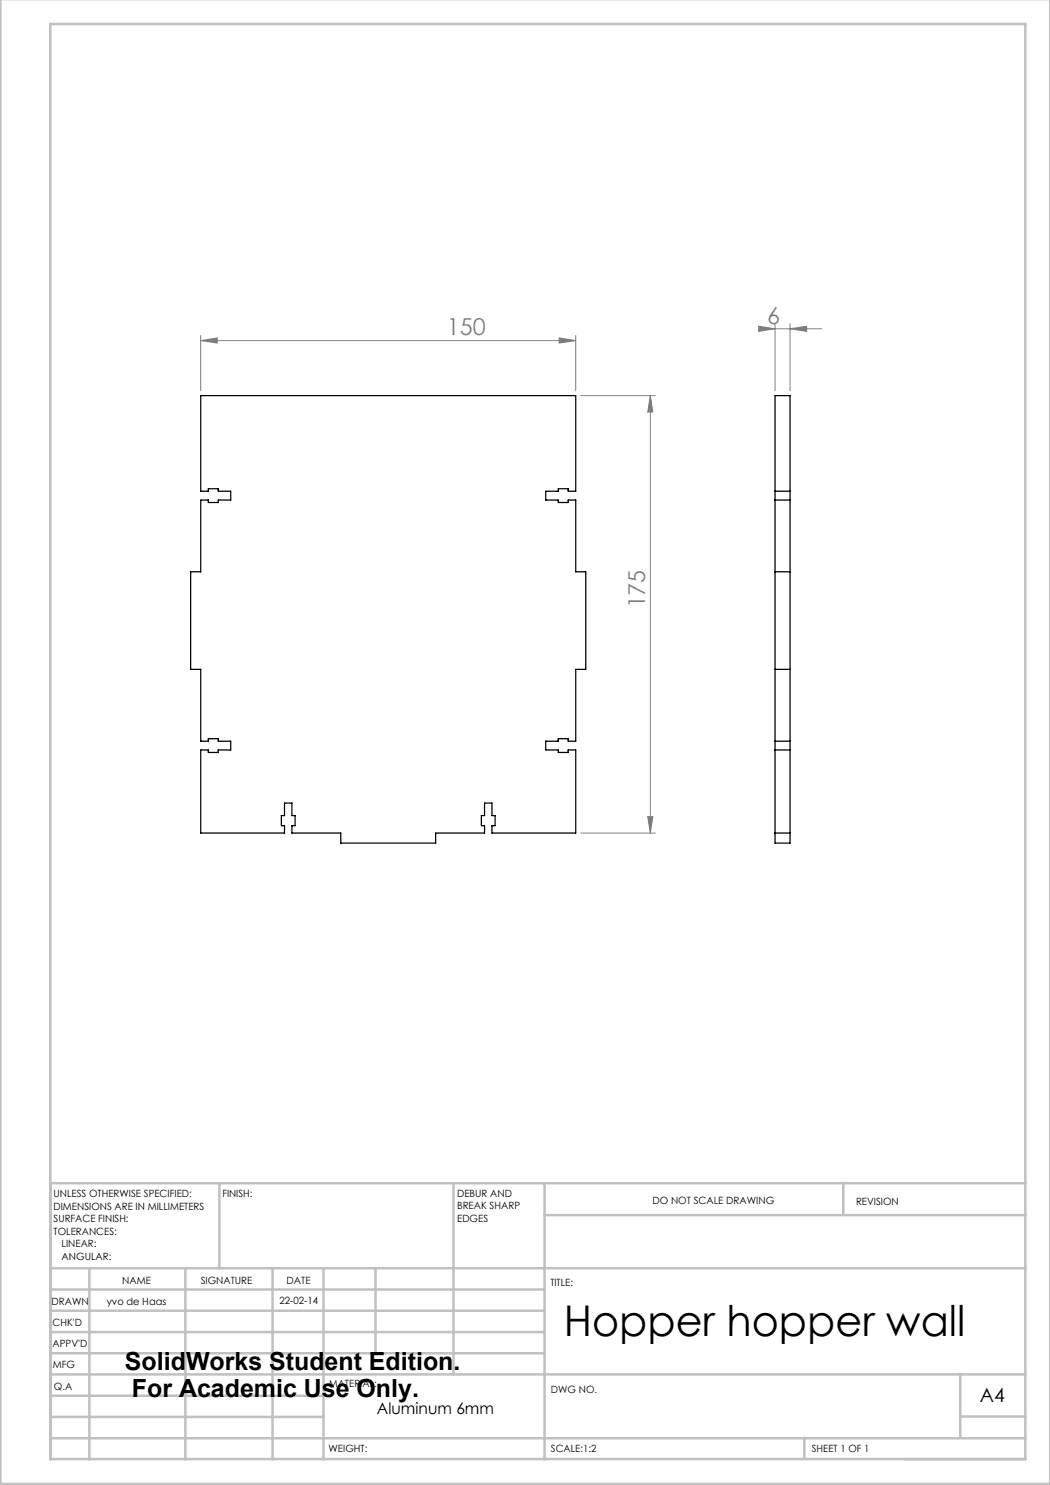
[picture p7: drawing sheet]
<svg xmlns="http://www.w3.org/2000/svg" width="210mm" height="297mm" viewBox="0 0 210 297" stroke-linecap="round" stroke-linejoin="round" font-family="sans-serif">
<g fill="none" stroke="#808080" stroke-width=".2">
<path d="M40.1 68.1l3.4-.5v1zM40.1 67.1v11M40.1 68.1h75M111.8 67.6l3.3 .5-3.3 .5zM115.1 67.1v11M116.1 79.1h15M130.1 79.1l.5 3.3h-1.1zM130.1 79.1v87.5M151.7 65.3l3.3 .5-3.3 .5zM152.1 65.8h12.3M155 64.8v13.3M158 65.8l3.3-.5v1z"/>
<path d="M158 64.8v13.3M116.1 166.6h15M129.5 163.3h1.1l-.5 3.3z"/>
</g>
<g fill="none" stroke="#c0c0c0" stroke-width=".5">
<path d="M.1 -.1v296.9h209.9v-296.9M10.1 4.8h195v287h-195zM43.9 236.6v17M90.7 236.6v38.3M108.9 236.6v55.3M168.7 236.6v6.3M205.1 236.6h-195v55.3M10.1 253.6h195M10.1 257.9h98.8M17.9 253.6v38.3M37.1 253.6v38.3M54.5 253.6v38.3"/>
<path d="M64.7 253.6v38.3M75.1 253.6v17M108.9 243h96.2M10.1 270.6h98.8M10.1 266.4h98.8M10.1 262.1h98.8M10.1 279.1h54.6M10.1 274.9h195M192.1 274.8v12.7M10.1 287.7h195M10.1 283.4h54.6M160.9 287.5v4.3"/>
<path d="M192.1 283.3h13"/>
</g>
<g fill="#808080">
<path d="M111.8 67.6l3.3 .5-3.3 .5zM40.1 68.1l3.4-.5v1zM158 65.8l3.3-.5v1zM151.7 65.3l3.3 .5-3.3 .5z"/>
<path d="M130.1 79.1l.5 3.3h-1.1zM129.5 163.3h1.1l-.5 3.3z"/>
</g>
<path d="M40.1 79.1h75v19.1h-1.5v-.4h-1.9v.4h-2.6v1.8h2.6v.5h1.9v-.5h1.5v14.4h2.1v19.5h-2.1v14.3h-1.5v-.5h-1.9v.5h-2.6v1.8h2.6v.5h1.9v-.5h1.5v16.6h-16.7v-1.5h.6v-2h-.6v-2.5h-1.5v2.5h-.6v2h.6v1.5h-9.8v2h-18.9v-2h-9.8v-1.5h.6v-2h-.6v-2.5h-1.5v2.5h-.6v2h.6v1.5h-16.8v-16.6h1.6v.5h1.9v-.5h2.5v-1.8h-2.5v-.5h-1.9v.5h-1.6v-14.3h-2v-19.5h2v-14.4h1.6v.5h1.9v-.5h2.5v-1.8h-2.5v-.4h-1.9v.4h-1.6zM155 79.1h3v89.5h-3zM155 98.2h3M155 114.4h3M155 100h3M155 133.9h3M155 150h3M155 148.2h3M155 166.6h3" fill="none" stroke="#000" stroke-width=".25"/>
<text font-size="8.5" x="112.8" y="267.2">Hopper hopper wall</text>
<g font-size="5">
<text x="25" y="273.9">SolidWorks Student Edition.</text>
<text x="26.4" y="279.4">For Academic Use Only.</text>
</g>
<g font-size="4.7" fill="#808080">
<text x="153.4" y="64.7">6</text>
<text x="89.4" y="67.1">150</text>
<text x="129.1" y="121.7" transform="rotate(-90 129.1 121.7)">175</text>
</g>
<text font-size="3.9" x="196" y="280.4">A4</text>
<text font-size="3.2" x="75.4" y="282.8">Aluminum 6mm</text>
<g font-size="2">
<text x="10.7" y="239.5">UNLESS OTHERWISE SPECIFIED:</text>
<text x="44.5" y="239.5">FINISH:</text>
<text x="91.4" y="239.4">DEBUR AND</text>
<text x="10.7" y="242">DIMENSIONS ARE IN MILLIMETERS</text>
<text x="10.7" y="244.5">SURFACE FINISH:</text>
<text x="91.4" y="241.9">BREAK SHARP</text>
<text x="91.4" y="244.4">EDGES</text>
<text x="130.5" y="240.8">DO NOT SCALE DRAWING</text>
<text x="171.2" y="241">REVISION</text>
<text x="10.7" y="247">TOLERANCES:</text>
<text x="12.3" y="249.5">LINEAR:</text>
<text x="12.3" y="252">ANGULAR:</text>
<text x="24.4" y="256.9">NAME</text>
<text x="40.1" y="256.8">SIGNATURE</text>
<text x="57.3" y="256.8">DATE</text>
<text x="110.1" y="257.1">TITLE:</text>
<text x="10.3" y="260.9">DRAWN</text>
<text x="21.3" y="261">yvo de Haas</text>
<text x="55.9" y="260.8">22-02-14</text>
<text x="10.5" y="269.3">APPV'D</text>
<text x="10.5" y="265.2">CHK'D</text>
<text x="10.6" y="273.6">MFG</text>
<text x="10.8" y="278">Q.A</text>
<text x="65.8" y="277.4">MATERIAL:</text>
<text x="110.2" y="278.5">DWG NO.</text>
<text x="65.7" y="290.4">WEIGHT:</text>
<text x="110.2" y="290.5">SCALE:1:2</text>
<text x="162.4" y="290.4">SHEET 1 OF 1</text>
</g>
</svg>
